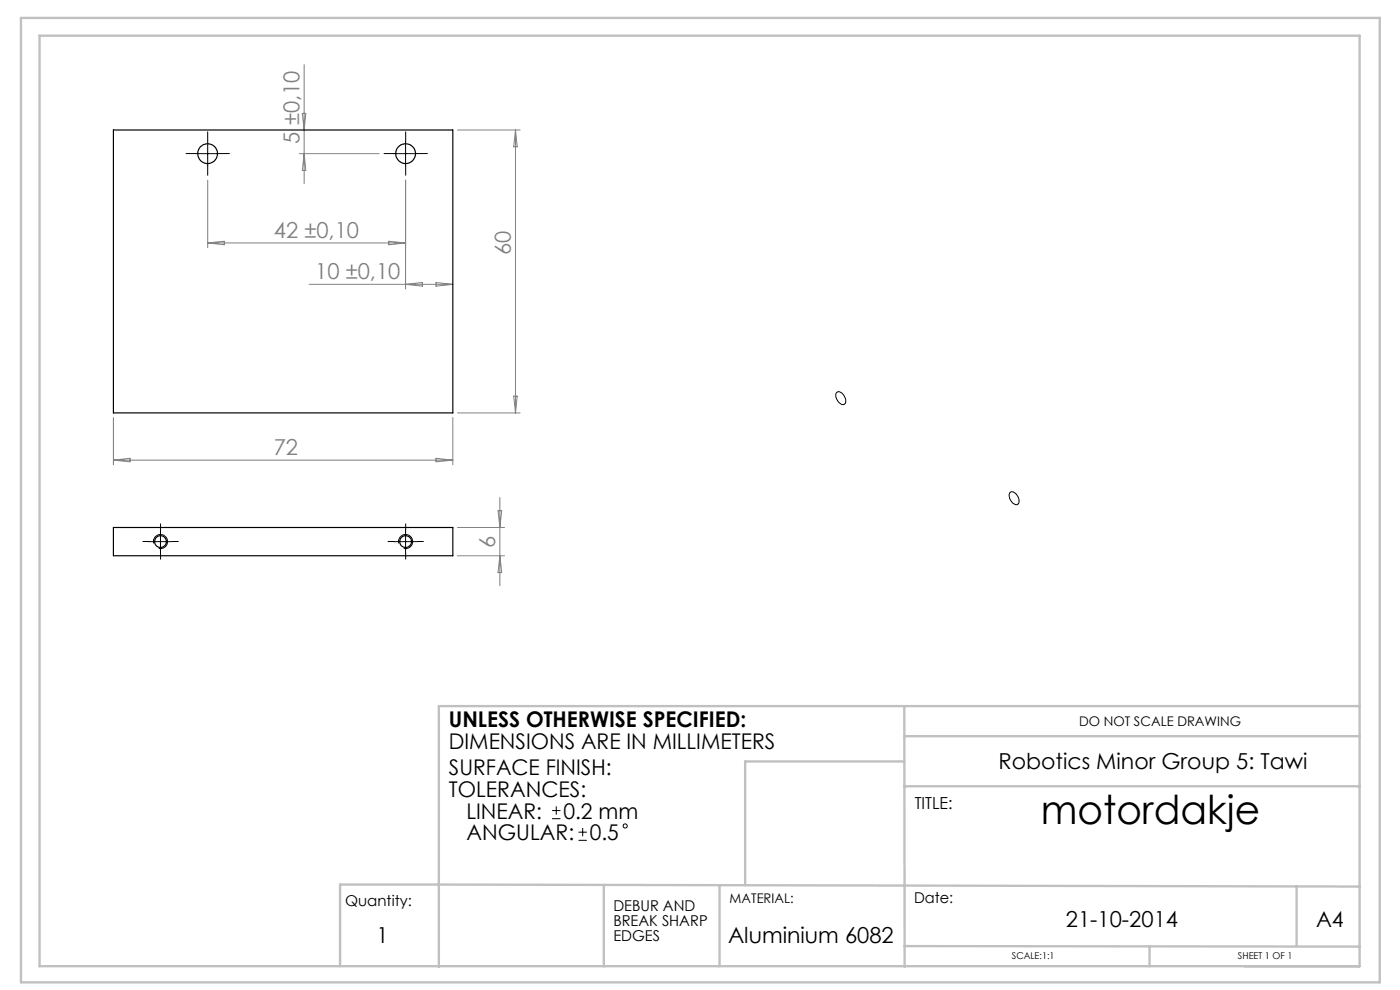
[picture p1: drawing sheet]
<svg xmlns="http://www.w3.org/2000/svg" width="297mm" height="210mm" viewBox="0 0 297 210" stroke-linecap="round" stroke-linejoin="round" font-family="sans-serif">
<g fill="none" stroke="#000" stroke-width=".21">
<path d="M41.6 32.6h4.9M44.1 30.1v5M83.5 32.6h5M86 30.1v5M177.5 83.2a1.3 1.3 0 0 1 1.7 1l.2 .5a.78 .78 0 0 1-.3 1.1 .78 .78 0 0 1-1.1-.4 1.72 1.72 0 0 1-.5-2.2zM31.5 114.9h5M32.6 115.3a1.5 1.5 0 0 1 1.3-1.9 1.5 1.5 0 0 1 1.6 1.6 1.5 1.5 0 0 1-1.8 1.3M34 112.4v5M83.5 114.9h5M84.6 115.3a1.5 1.5 0 0 1 1.3-1.9 1.5 1.5 0 0 1 1.6 1.6 1.5 1.5 0 0 1-1.8 1.3M86 112.4v5M214.3 104.4a1.35 1.35 0 0 1 1.7 1.2l.1 .3a.77 .77 0 0 1-.3 1.1 .77 .77 0 0 1-1-.4 1.91 1.91 0 0 1-.5-2.2z"/>
<path d="M117.1 173.7h1.8M117.1 171.9h1.8M118 171.1v1.7M122.7 178.3h1.8M122.7 176.5h1.8M123.6 175.6v1.8"/>
<circle cx="132.6" cy="175.2" r=".44"/>
</g>
<g fill="none" stroke="#000" stroke-width=".21" stroke-dasharray="15.2 1.3 1.3 1.3">
<path d="M41.6 32.6h-2.1M44.1 30.1v-2.1M44.1 35.1v2.1M46.6 32.6h2.1M83.6 32.6h-2.1M86.1 30.1v-2.1M86.1 35.1v2.1M88.6 32.6h2.1M31.6 114.9h-1.3M34.1 112.4v-1.3M34.1 117.4v1.2M36.6 114.9h1.2"/>
<path d="M83.6 114.9h-1.3M86.1 112.4v-1.3M86.1 117.4v1.2M88.6 114.9h1.2"/>
</g>
<g fill="none" stroke="#c0c0c0" stroke-width=".5">
<path d="M4.4 3.8h288.3v204.6h-288.3zM8.4 7.6h280v197.4h-280zM191.8 149.8l.1 55.3M191.8 156.2h96.6M288.4 149.8h-195.3v55.3M191.8 166.8h96.6M191.8 161.5h-33.7v26.3M128.1 187.7v17.3M152.6 187.7v17.3M275.1 188v12.7M288.4 188.1l-216.3-.5v17.4M191.9 200.7l96.5 .1"/>
<path d="M243.9 200.7v4.3"/>
</g>
<g fill="none" stroke="#808080" stroke-width=".21">
<path d="M64.5 13.7v25.2M44.1 38.2v14.4M63.5 32.6h16.9M64.1 24.1h.8l-.4 3.5zM64.5 32.6l.4 3.6h-.8zM86 38.2v23.1M97 27.6h13.3M109.4 27.6v60M109.4 27.6l.3 3.5h-.7zM44.1 51.5h41.9M44.1 51.5l3.5-.3v.7zM82.5 51.2l3.5 .3-3.5 .4z"/>
<path d="M92.5 59.9l3.6 .4-3.6 .4zM65.6 60.3h30.5M86 60.3l3.6-.4v.8zM24.1 88.6v10M24.1 97.6h72M24.1 97.6l3.5-.4v.8zM92.5 97.2l3.6 .4-3.6 .4zM96.1 88.6v10M97 87.6h13.3M109 84h.7l-.3 3.6zM97 111.9h10M97 117.9h10"/>
<path d="M105.7 108.3h.7l-.4 3.6zM106 105.5v18.7M106 117.9l.4 3.6h-.7z"/>
</g>
<g fill="none" stroke="#000" stroke-width=".25">
<path d="M24.1 27.6h72v60h-72zM24.1 111.9h72v6h-72z"/>
<circle cx="44" cy="32.6" r="2.1"/>
<circle cx="86" cy="32.6" r="2.11"/>
<circle cx="34" cy="114.9" r="1.24"/>
<circle cx="86" cy="114.9" r="1.24"/>
</g>
<text font-size="8.5" x="220.8" y="174.8">motordakje</text>
<g font-size="4.7" fill="#808080">
<text x="63.5" y="30.5" transform="rotate(-90 63.5 30.5)">5 ±0,10</text>
<text x="58.1" y="50.5">42 ±0,10</text>
<text x="66.9" y="59.3">10 ±0,10</text>
<text x="108.4" y="54.1" transform="rotate(-90 108.4 54.1)">60</text>
<text x="58.1" y="96.6">72</text>
<text x="105" y="116.2" transform="rotate(-90 105 116.2)">6</text>
</g>
<g font-size="4.7">
<text x="211.8" y="163.1">Robotics Minor Group 5: Tawi</text>
<text x="226.1" y="196.6">21-10-2014</text>
<text x="79.8" y="200">1</text>
<text x="154.4" y="200">Aluminium 6082</text>
</g>
<g font-size="4.6">
<text x="95.2" y="154.3">UNLESS OTHERWISE SPECIFIED:</text>
<text x="95.2" y="158.9">DIMENSIONS ARE IN MILLIMETERS</text>
<text x="95.2" y="164.5">SURFACE FINISH:</text>
<text x="95.2" y="169.1">TOLERANCES:</text>
<text x="98.9" y="173.7">LINEAR:</text>
<text x="119.5" y="173.7">0.2 mm</text>
<text x="99" y="178.2">ANGULAR:</text>
<text x="125.1" y="178.2">0.5</text>
<text x="279.2" y="196.6">A4</text>
</g>
<text font-size="3.5" x="194" y="171.7">TITLE:</text>
<g font-size="3.2">
<text x="193.9" y="191.5">Date:</text>
<text x="73.2" y="192.2">Quantity:</text>
<text x="130.1" y="193.2">DEBUR AND</text>
<text x="130.1" y="196.4">BREAK SHARP</text>
<text x="130.1" y="199.6">EDGES</text>
</g>
<g font-size="2.8">
<text x="228.9" y="153.9">DO NOT SCALE DRAWING</text>
<text x="154.8" y="191.5">MATERIAL:</text>
</g>
<g font-size="2">
<text x="214.7" y="203.5">SCALE:1:1</text>
<text x="262.6" y="203.5">SHEET 1 OF 1</text>
</g>
</svg>
